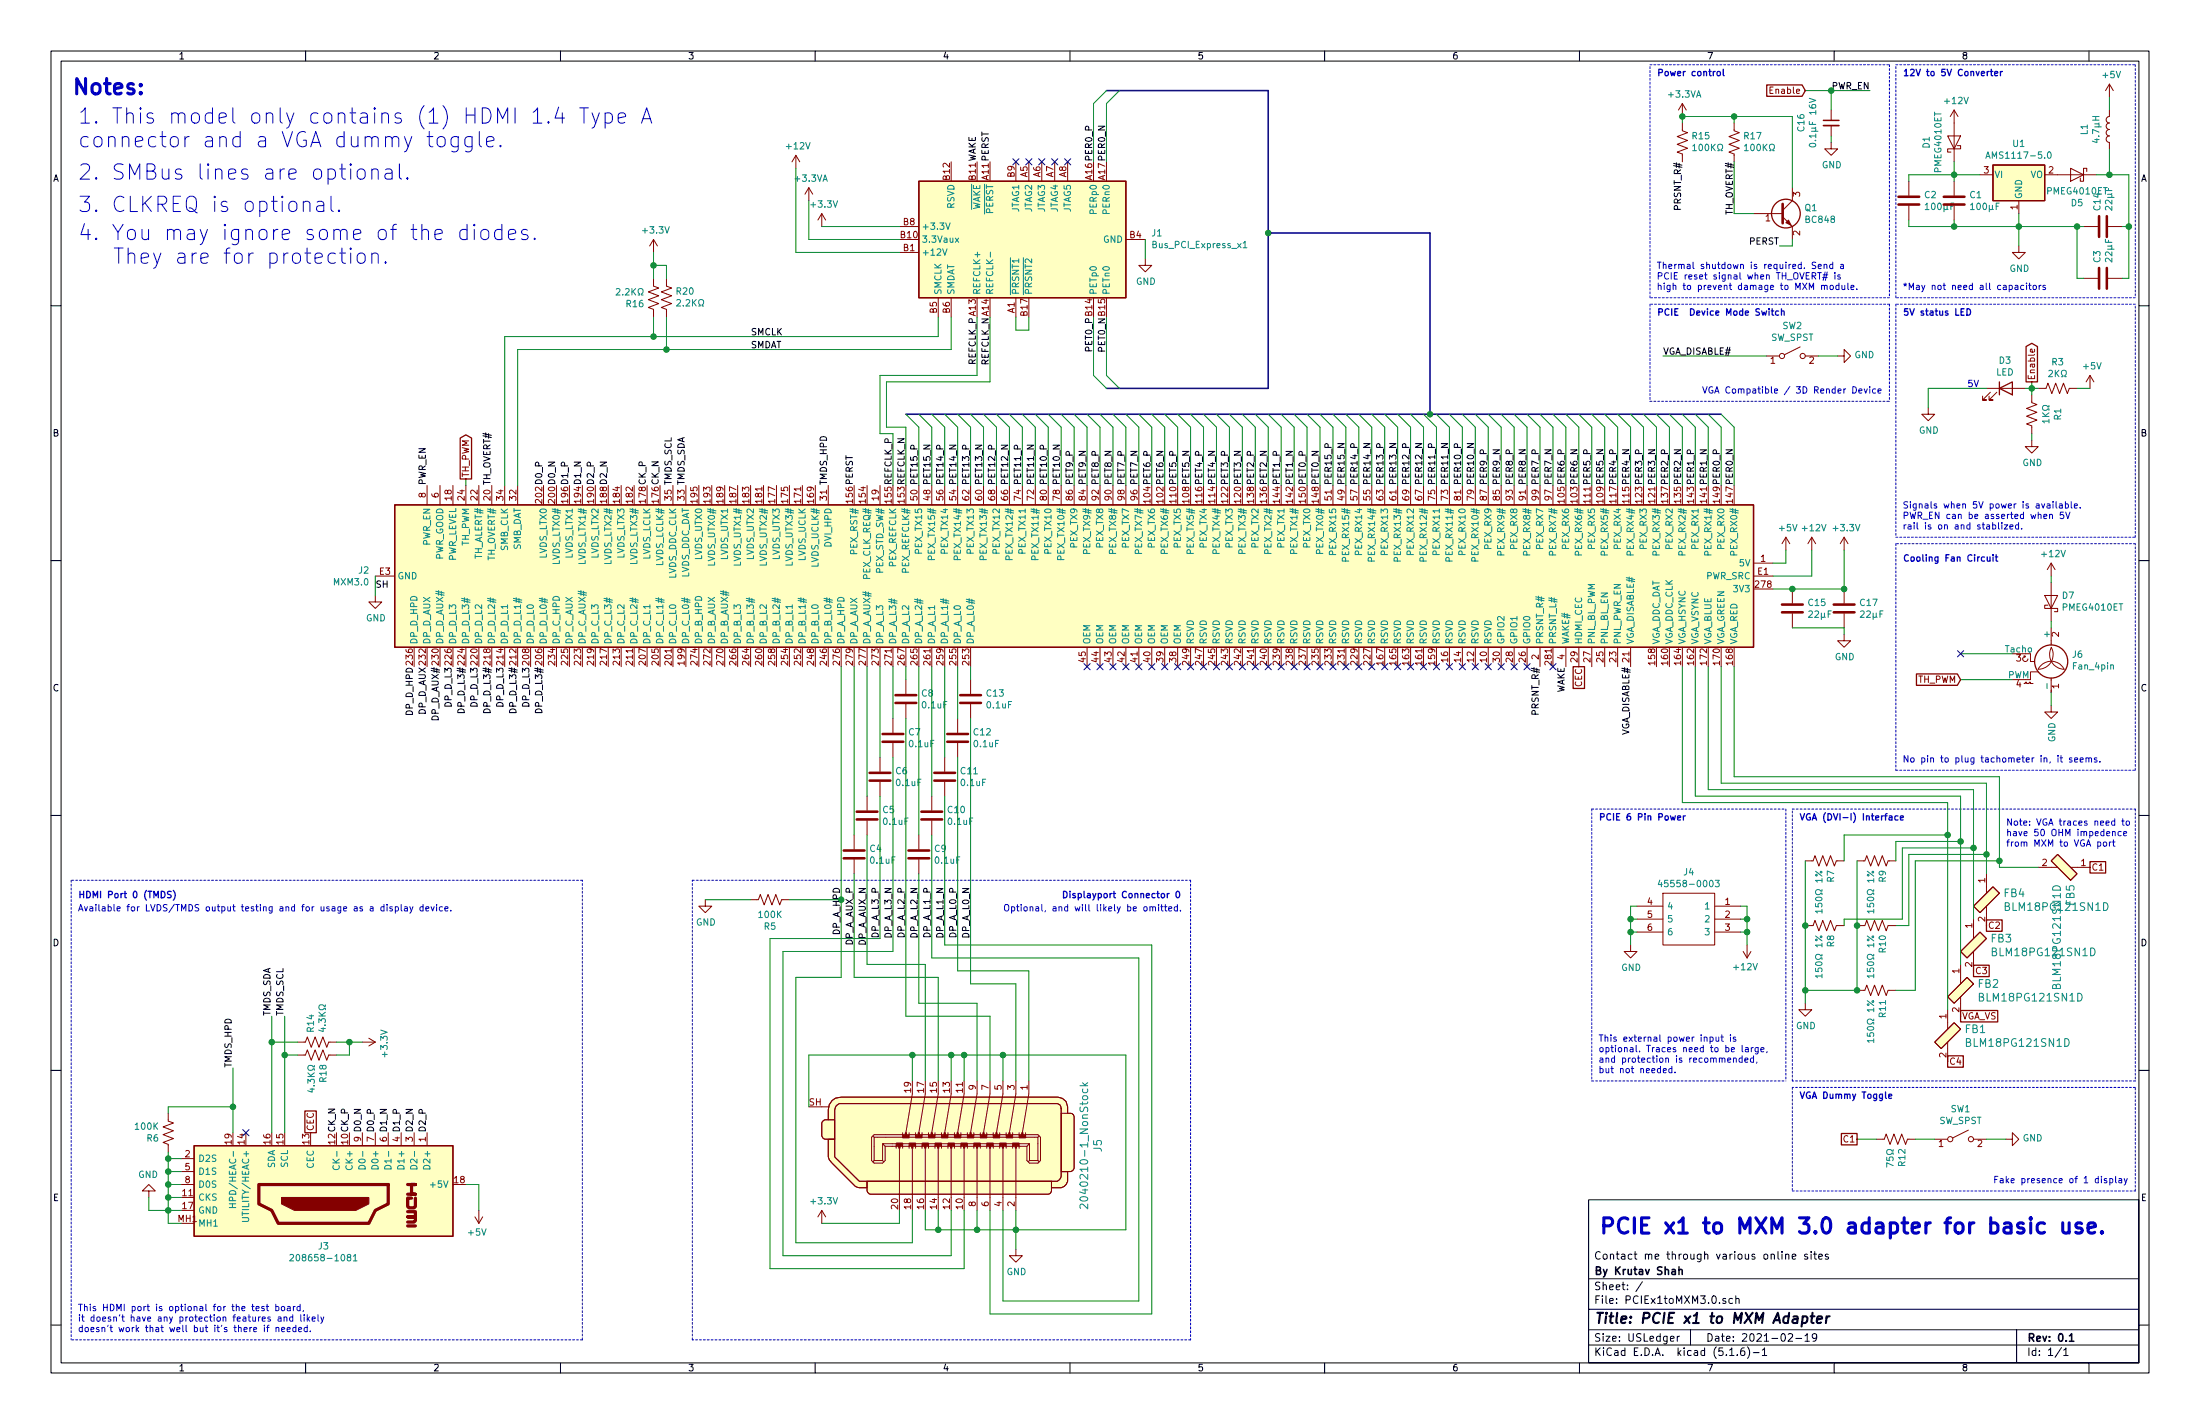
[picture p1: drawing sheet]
# Altium project PCIEx1toMXM3.0.PrjPcb
1 sheet, 84 parts. Net scope: flat (ports and power ports of the same name join across sheets).
Board file: PCIEx1toMXM3.0.PcbDoc

## Sheet PCIEx1toMXM3.0.SchDoc
size 431 x 279 mm

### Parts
#PWR01  +12V
#PWR02  +3.3V
#PWR03  GND
#PWR04  GND
#PWR05  +5V
#PWR06  +12V
#PWR07  +3.3V
#PWR08  GND
#PWR09  GND
#PWR010  GND
#PWR011  +5V
#PWR012  +3.3V
#PWR013  +5V
#PWR014  +3.3V
#PWR015  GND
#PWR016  GND
#PWR017  GND
#PWR018  +3.3VA
#PWR019  +3.3VA
#PWR020  GND
#PWR021  GND
#PWR022  +12V
#PWR023  GND
#PWR024  GND
#PWR025  +12V
#PWR026  GND
#PWR028  GND
#PWR029  +3.3V
#PWR0101  GND
#PWR0102  +5V
#PWR0103  +12V
C1  100μF
C2  100μF
C3  22μF
C4  0.1uF
C5  0.1uF
C6  0.1uF
C7  0.1uF
C8  0.1uF
C9  0.1uF
C10  0.1uF
C11  0.1uF
C12  0.1uF
C13  0.1uF
C14  22μF
C15  22μF
C16  0.1μF 16V
C17  22μF
D1  PMEG4010ET  [D_SOT-23_ANK]
D3  LED
D5  PMEG4010ET  [D_SOT-23_ANK]
D7  PMEG4010ET  [D_SOT-23_ANK]
FB1  BLM18PG121SN1D  [0603]
FB2  BLM18PG121SN1D  [0603]
FB3  BLM18PG121SN1D  [0603]
FB4  BLM18PG121SN1D  [0603]
FB5  BLM18PG121SN1D  [0603]
J1  Bus_PCI_Express_x1  [BUS_PCIexpress_x1]
J2  MXM3.0
J3  208658-1081  [2086581081]
J4  45558-0003  [455580003]
J5  2040210-1_NonStock  [DisplayPort_2040210-1]
J6  Fan_4pin
L1  4.7μH
Q1  BC848  [SOT-23]
R1  1KΩ
R3  2KΩ
R5  100K
R6  100K
R7  150Ω 1%
R8  150Ω 1%
R9  150Ω 1%
R10  150Ω 1%
R11  150Ω 1%
R12  75Ω
R14  4.3KΩ
R15  100KΩ
R16  2.2KΩ
R17  100KΩ
R18  4.3KΩ
R20  2.2KΩ
SW1  SW_SPST
SW2  SW_SPST
U1  AMS1117-5.0  [SOT-223-3_TabPin2]

### Blocks framed on the sheet
Power control: #PWR010 #PWR019 C16 Q1 R15 R17
PCIE 6 Pin Power: #PWR021 #PWR022 J4
VGA (DVI-I) Interface: #PWR020 FB1-FB5 R7-R11
HDMI Port 0 (TMDS): #PWR012 #PWR013 #PWR017 J3 R6 R14 R18

### Ports
C1, C2, C3, C4, CEC, Enable (in), Enable (out), TH_PWM (in), TH_PWM (out), VGA_VS

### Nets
C1: FB5.1 R12.1 ; port C1
C2: FB4.2 ; port C2
C3: FB3.2 ; port C3
C4: FB1.2 ; port C4
CEC: J2.29(HDMI_CEC) J3.13(CEC) ; port CEC
CK_N: J2.176(LVDS_LCLK#) J3.12(CK-)
CK_P: J2.178(LVDS_LCLK) J3.10(CK+)
D0_N: J2.200(LVDS_LTX0#) J3.9(D0-)
D0_P: J2.202(LVDS_LTX0) J3.7(D0+)
D1_N: J2.194(LVDS_LTX1#) J3.6(D1-)
D1_P: J2.196(LVDS_LTX1) J3.4(D1+)
D2_N: J2.188(LVDS_LTX2#) J3.3(D2-)
D2_P: J2.190(LVDS_LTX2) J3.1(D2+)
DP_A_AUX_N: C5.2 J5.17
DP_A_AUX_P: C4.2 J5.15
DP_A_HPD: J2.276(DP_A_HPD) J5.18 R5.1
DP_A_L0_N: C13.2 J5.3
DP_A_L0_P: C12.2 J5.1
DP_A_L1_N: C11.2 J5.6
DP_A_L1_P: C10.2 J5.4
DP_A_L2_N: C9.2 J5.9
DP_A_L2_P: C8.2 J5.7
DP_A_L3_N: C7.2 J5.12
DP_A_L3_P: C6.2 J5.10
DP_D_AUX: J2.232(DP_D_AUX)
DP_D_AUX#: J2.230(DP_D_AUX#)
DP_D_HPD: J2.236(DP_D_HPD)
DP_D_L3: J2.208(DP_D_L0) J2.214(DP_D_L1) J2.220(DP_D_L2) J2.226(DP_D_L3)
DP_D_L3#: J2.206(DP_D_L0#) J2.212(DP_D_L1#) J2.218(DP_D_L2#) J2.224(DP_D_L3#)
PER0_N: J1.A17(PERn0) J2.147(PEX_RX0#)
PER0_P: J1.A16(PERp0) J2.149(PEX_RX0)
PER1_N: J2.141(PEX_RX1#)
PER1_P: J2.143(PEX_RX1)
PER2_N: J2.135(PEX_RX2#)
PER2_P: J2.137(PEX_RX2)
PER3_N: J2.121(PEX_RX3#)
PER3_P: J2.123(PEX_RX3)
PER4_N: J2.115(PEX_RX4#)
PER4_P: J2.117(PEX_RX4)
PER5_N: J2.109(PEX_RX5#)
PER5_P: J2.111(PEX_RX5)
PER6_N: J2.103(PEX_RX6#)
PER6_P: J2.105(PEX_RX6)
PER7_N: J2.97(PEX_RX7#)
PER7_P: J2.99(PEX_RX7)
PER8_N: J2.91(PEX_RX8#)
PER8_P: J2.93(PEX_RX8)
PER9_N: J2.85(PEX_RX9#)
PER9_P: J2.87(PEX_RX9)
PER10_N: J2.79(PEX_RX10#)
PER10_P: J2.81(PEX_RX10)
PER11_N: J2.73(PEX_RX11#)
PER11_P: J2.75(PEX_RX11)
PER12_N: J2.67(PEX_RX12#)
PER12_P: J2.69(PEX_RX12)
PER13_N: J2.61(PEX_RX13#)
PER13_P: J2.63(PEX_RX13)
PER14_N: J2.55(PEX_RX14#)
PER14_P: J2.57(PEX_RX14)
PER15_N: J2.49(PEX_RX15#)
PER15_P: J2.51(PEX_RX15)
PERST: J1.A11(~{PERST}) J2.156(PEX_RST#) Q1.2(E)
PET0_N: J1.B15(PETn0) J2.148(PEX_TX0#)
PET0_P: J1.B14(PETp0) J2.150(PEX_TX0)
PET1_N: J2.142(PEX_TX1#)
PET1_P: J2.144(PEX_TX1)
PET2_N: J2.136(PEX_TX2#)
PET2_P: J2.138(PEX_TX2)
PET3_N: J2.120(PEX_TX3#)
PET3_P: J2.122(PEX_TX3)
PET4_N: J2.114(PEX_TX4#)
PET4_P: J2.116(PEX_TX4)
PET5_N: J2.108(PEX_TX5#)
PET5_P: J2.110(PEX_TX5)
PET6_N: J2.102(PEX_TX6#)
PET6_P: J2.104(PEX_TX6)
PET7_N: J2.96(PEX_TX7#)
PET7_P: J2.98(PEX_TX7)
PET8_N: J2.90(PEX_TX8#)
PET8_P: J2.92(PEX_TX8)
PET9_N: J2.84(PEX_TX9#)
PET9_P: J2.86(PEX_TX9)
PET10_N: J2.78(PEX_TX10#)
PET10_P: J2.80(PEX_TX10)
PET11_N: J2.72(PEX_TX11#)
PET11_P: J2.74(PEX_TX11)
PET12_N: J2.66(PEX_TX12#)
PET12_P: J2.68(PEX_TX12)
PET13_N: J2.60(PEX_TX13#)
PET13_P: J2.62(PEX_TX13)
PET14_N: J2.54(PEX_TX14#)
PET14_P: J2.56(PEX_TX14)
PET15_N: J2.48(PEX_TX15#)
PET15_P: J2.50(PEX_TX15)
PRSNT_R#: J2.2(PRSNT_R#) R15.1
PWR_EN: C16.1 D3.2(A) J2.8(PWR_EN) R1.2 R3.2 ; port Enable
REFCLK_N: J1.A14(REFCLK-) J2.153(PEX_REFCLK#)
REFCLK_P: J1.A13(REFCLK+) J2.155(PEX_REFCLK)
SH: #PWR04.1(GND) J2.E3(GND)
SMCLK: J1.B5(SMCLK) J2.34(SMB_CLK) R16.2
SMDAT: J1.B6(SMDAT) J2.32(SMB_DAT) R20.1
TH_OVERT#: J2.20(TH_OVERT#) Q1.1(B) R17.1
TH_PWM: J2.24(TH_PWM) J6.4(PWM) ; port TH_PWM
TMDS_HPD: J2.31(DVI_HPD) J3.19(HPD/HEAC-) R6.2
TMDS_SCL: J2.35(LVDS_DDC_CLK) J3.15(SCL) R18.1
TMDS_SDA: J2.33(LVDS_DDC_DAT) J3.16(SDA) R14.2
VGA_DISABLE#: J2.21(VGA_DISABLE#) SW2.1(A)
VGA_VS: FB2.2 ; port VGA_VS
WAKE: J1.B11(~{WAKE}) J2.4(WAKE#)
Net#PWR01_1: #PWR01.1(+12V) J1.B1(+12V)
Net#PWR02_1: #PWR02.1(+3V3) J1.B8(+3.3V)
Net#PWR03_1: #PWR03.1(GND) J1.B4(GND)
Net#PWR05_1: #PWR05.1(+5V) J2.1(5V)
Net#PWR06_1: #PWR06.1(+12V) J2.E1(PWR_SRC)
Net#PWR07_1: #PWR07.1(+3V3) C15.1 C17.1 J2.278(3V3)
Net#PWR08_1: #PWR08.1(GND) D3.1(K)
Net#PWR09_1: #PWR09.1(GND) R1.1
Net#PWR010_1: #PWR010.1(GND) C16.2
Net#PWR011_1: #PWR011.1(+5V) R3.1
Net#PWR012_1: #PWR012.1(+3V3) R14.1 R18.2
Net#PWR013_1: #PWR013.1(+5V) J3.18(+5V)
Net#PWR014_1: #PWR014.1(+3V3) J5.20
Net#PWR015_1: #PWR015.1(GND) J5.2 J5.5 J5.8 J5.11 J5.13 J5.14 J5.16 J5.19 J5.SH
Net#PWR016_1: #PWR016.1(GND) R5.2
Net#PWR017_1: #PWR017.1(GND) J3.2(D2S) J3.5(D1S) J3.8(D0S) J3.11(CKS) J3.17(GND) J3.MH1 R6.1
Net#PWR018_1: #PWR018.1(+3.3VA) J1.B10(3.3Vaux)
Net#PWR019_1: #PWR019.1(+3.3VA) Q1.3(C) R15.2 R17.2
Net#PWR020_1: #PWR020.1(GND) R7.1 R8.1 R9.1 R10.1 R11.1
Net#PWR021_1: #PWR021.1(GND) J4.4 J4.5 J4.6
Net#PWR022_1: #PWR022.1(+12V) J4.1 J4.2 J4.3
Net#PWR023_1: #PWR023.1(GND) SW2.2(B)
Net#PWR024_1: #PWR024.1(GND) SW1.2(B)
Net#PWR025_1: #PWR025.1(+12V) D7.2(A)
Net#PWR026_1: #PWR026.1(GND) J6.1(-)
Net#PWR028_1: #PWR028.1(GND) C15.2 C17.2
Net#PWR029_1: #PWR029.1(+3V3) R16.1 R20.2
Net#PWR0101_1: #PWR0101.1(GND) C1.2 C2.2 C3.1 C14.1 U1.1(GND)
Net#PWR0102_1: #PWR0102.1(+5V) L1.2
Net#PWR0103_1: #PWR0103.1(+12V) D1.2(A)
NetC1_1: C1.1 C2.1 D1.1(K) U1.3(VI)
NetC3_2: C3.2 C14.2 D5.1(K) L1.1
NetC4_1: C4.1 J2.279(DP_A_AUX)
NetC5_1: C5.1 J2.277(DP_A_AUX#)
NetC6_1: C6.1 J2.273(DP_A_L3)
NetC7_1: C7.1 J2.271(DP_A_L3#)
NetC8_1: C8.1 J2.267(DP_A_L2)
NetC9_1: C9.1 J2.265(DP_A_L2#)
NetC10_1: C10.1 J2.261(DP_A_L1)
NetC11_1: C11.1 J2.259(DP_A_L1#)
NetC12_1: C12.1 J2.255(DP_A_L0)
NetC13_1: C13.1 J2.253(DP_A_L0#)
NetD5_2: D5.2(A) U1.2(VO)
NetD7_1: D7.1(K) J6.2(+)
NetFB1_1: FB1.1 J2.164(VGA_HSYNC) R7.2
NetFB2_1: FB2.1 J2.162(VGA_VSYNC) R9.2
NetFB3_1: FB3.1 J2.172(VGA_BLUE) R8.2
NetFB4_1: FB4.1 J2.170(VGA_GREEN) R10.2
NetFB5_2: FB5.2 J2.168(VGA_RED) R11.2
NetJ1_A1: J1.A1(~{PRSNT1}) J1.B17(~{PRSNT2})
NetR12_2: R12.2 SW1.1(A)

Not connected (* = marked no-connect by the designer): J1 A2(+12V) A3(+12V) A4(GND) A5(JTAG2)* A6(JTAG3)* A7(JTAG4)* A8(JTAG5)* A9(+3.3V) A10(+3.3V) A12(GND) A15(GND) A18(GND) B2(+12V) B3(+12V) B7(GND) B9(JTAG1)* B12(RSVD) B13(GND) B16(GND) B18(GND); J2 3(5V) 5(5V) 6(PWR_GOOD) 7(5V) 9(5V) 10(RSVD)* 11(GND) 12(RSVD)* 13(GND) 14(RSVD)* 15(GND) 16(RSVD)* 17(GND) 18(PWR_LEVEL) 19(PEX_STD_SW#) 22(TH_ALERT#) 23(PNL_PWR_EN) 25(PNL_BL_EN) 26(GPIO0)* 27(PNL_BL_PWM) 28(GPIO1)* 30(GPIO2)* 36(GND) 37(GND) 38(OEM)* 39(OEM)* 40(OEM)* 41(OEM)* 42(OEM)* 43(OEM)* 44(OEM)* 45(OEM)* 46(GND) 47(GND) 52(GND) 53(GND) 58(GND) 59(GND) 64(GND) 65(GND) 70(GND) 71(GND) 76(GND) 77(GND) 82(GND) 83(GND) 88(GND) 89(GND) 94(GND) 95(GND) 100(GND) 101(GND) 106(GND) 107(GND) 112(GND) 113(GND) 118(GND) 119(GND) 124(GND) 125(GND) 133(GND) 134(GND) 139(GND) 140(GND) 145(GND) 146(GND) 151(GND) 152(GND) 154(PEX_CLK_REQ#) 157(GND) 158(VGA_DDC_DAT) 159(RSVD)* 160(VGA_DDC_CLK) 161(RSVD)* 163(RSVD)* 165(RSVD)* 166(GND) 167(RSVD)* 169(LVDS_UCLK#) 171(LVDS_UCLK) 173(GND) 174(GND) 175(LVDS_UTX3#) 177(LVDS_UTX3) 179(GND) 180(GND) 181(LVDS_UTX2#) 182(LVDS_LTX3#) 183(LVDS_UTX2) 184(LVDS_LTX3) 185(GND) 186(GND) 187(LVDS_UTX1#) 189(LVDS_UTX1) 191(GND) 192(GND) 193(LVDS_UTX0#) 195(LVDS_UTX0) 197(GND) 198(GND) 199(DP_C_L0#) 201(DP_C_L0) 203(GND) 204(GND) 205(DP_C_L1#) 207(DP_C_L1) 209(GND) 210(GND) 211(DP_C_L2#) 213(DP_C_L2) 215(GND) 216(GND) 217(DP_C_L3#) 219(DP_C_L3) 221(GND) 222(GND) 223(DP_C_AUX#) 225(DP_C_AUX) 227(RSVD)* 228(GND) 229(RSVD)* 231(RSVD)* 233(RSVD)* 234(DP_C_HPD) 235(RSVD)* 237(RSVD)* 238(RSVD)* 239(RSVD)* 240(RSVD)* 241(RSVD)* 242(RSVD)* 243(RSVD)* 244(GND) 245(RSVD)* 246(DP_B_L0#) 247(RSVD)* 248(DP_B_L0) 249(RSVD)* 250(GND) 251(GND) 252(DP_B_L1#) 254(DP_B_L1) 256(GND) 257(GND) 258(DP_B_L2#) 260(DP_B_L2) 262(GND) 263(GND) 264(DP_B_L3#) 266(DP_B_L3) 268(GND) 269(GND) 270(DP_B_AUX#) 272(DP_B_AUX) 274(DP_B_HPD) 275(GND) 280(3V3) 281(PRSNT_L#)* E2(PWR_SRC) E4(GND); J3 14(UTILITY/HEAC+)* MH2 MH3 MH4; J6 3(Tacho)*

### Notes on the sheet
- 12V to 5V Converter
- Notes:
- 1. This model only contains (1) HDMI 1.4 Type A
  connector and a VGA dummy toggle.
- 2. SMBus lines are optional.
- 3. CLKREQ is optional.
- (near #PWR029) 4. You may ignore some of the diodes.
  They are for protection.
- (near C3) Thermal shutdown is required. Send a
  PCIE reset signal when TH_OVERT# is
  high to prevent damage to MXM module.
- (near #PWR0101) *May not need all capacitors
- (near SW2) PCIE  Device Mode Switch
- 5V status LED
- VGA Compatible / 3D Render Device
- (near D3) 5V
- Signals when 5V power is available.
  PWR_EN can be asserted when 5V
  rail is on and stablized.
- Cooling Fan Circuit
- No pin to plug tachometer in, it seems.
- (near FB5) Note: VGA traces need to
  have 50 OHM impedence
  from MXM to VGA port
- Available for LVDS/TMDS output testing and for usage as a display device.
- Optional, and will likely be omitted.
- Displayport Connector 0
- (near FB1) This external power input is
  optional. Traces need to be large,
  and protection is recommended,
  but not needed.
- (near R12) VGA Dummy Toggle
- Fake presence of 1 display
- PCIE x1 to MXM 3.0 adapter for basic use.
- This HDMI port is optional for the test board,
  it doesn't have any protection features and likely
  doesn't work that well but it's there if needed.
